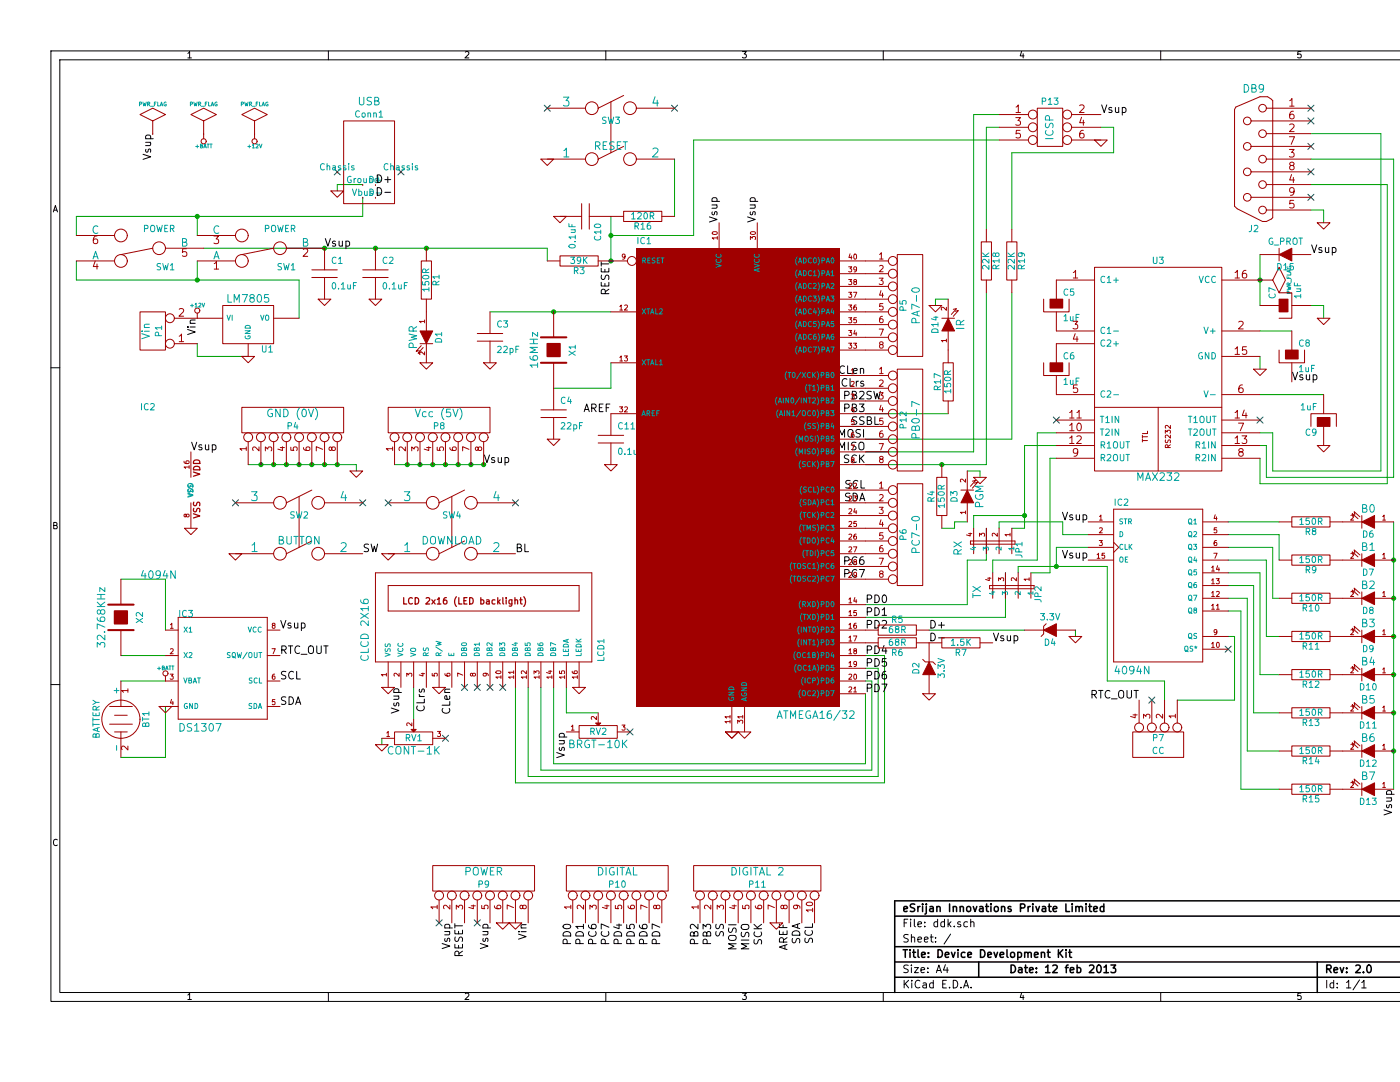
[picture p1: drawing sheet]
EESchema Schematic File Version 2  date Wednesday 13 February 2013 04:58:22 AM IST
LIBS:atmel
LIBS:jumper
LIBS:usb-b
LIBS:lcd_2x16_led_backlight
LIBS:con-usb
LIBS:40xx
LIBS:power
LIBS:device
LIBS:conn
LIBS:linear
LIBS:regul
LIBS:74xx
LIBS:cmos4000
LIBS:adc-dac
LIBS:memory
LIBS:xilinx
LIBS:special
LIBS:microcontrollers
LIBS:dsp
LIBS:microchip
LIBS:analog_switches
LIBS:motorola
LIBS:texas
LIBS:intel
LIBS:audio
LIBS:interface
LIBS:digital-audio
LIBS:philips
LIBS:display
LIBS:cypress
LIBS:siliconi
LIBS:contrib
LIBS:valves
LIBS:dallas
LIBS:ddk-cache
EELAYER 24  0
EELAYER END
$Descr A4 11700 8267
Sheet 1 1
Title "Device Development Kit"
Date "12 feb 2013"
Rev "2.0"
Comp "eSrijan Innovations Private Limited"
Comment1 ""
Comment2 ""
Comment3 ""
Comment4 ""
$EndDescr
$Comp
L PWR_FLAG #FLG01
U 1 1
P 2000 1050
F 0 "#FLG01" H 2000 1320 30  0001 C CNN
F 1 "PWR_FLAG" H 2000 1280 30  0000 C CNN
	1    2000 1050
	1    0    0    -1  
$EndComp
$Comp
L +12V #PWR02
U 1 1
P 2000 1050
F 0 "#PWR02" H 2000 1000 20  0001 C CNN
F 1 "+12V" H 2000 1150 30  0000 C CNN
	1    2000 1050
	-1   0    0    1   
$EndComp
$Comp
L +12V #PWR03
U 1 1
P 1550 2500
F 0 "#PWR03" H 1550 2450 20  0001 C CNN
F 1 "+12V" H 1550 2600 30  0000 C CNN
	1    1550 2500
	1    0    0    -1  
$EndComp
Connection ~ 2550 1950
Wire Wire Line
	1600 1950 4300 1950
Connection ~ 1550 1700
Wire Wire Line
	600  1700 2850 1700
Wire Wire Line
	600  1700 600  1850
Wire Wire Line
	9150 5500 9150 5350
Wire Wire Line
	9150 5350 8700 5350
Wire Wire Line
	8700 5350 8700 4450
Wire Wire Line
	8700 4450 8000 4450
Wire Wire Line
	9250 5500 9700 5500
Wire Wire Line
	9700 5500 9700 5000
Wire Wire Line
	9700 5000 9650 5000
Wire Wire Line
	1300 5350 950  5350
Wire Wire Line
	1950 2800 1550 2800
Wire Wire Line
	1550 2800 1550 2700
Wire Wire Line
	7850 1000 7750 1000
Wire Wire Line
	7750 1000 7750 1800
Wire Wire Line
	7950 1800 7950 1200
Wire Wire Line
	7950 1200 8750 1200
Wire Wire Line
	8750 1200 8750 1000
Wire Wire Line
	8750 1000 8650 1000
Wire Wire Line
	7650 3550 7650 900 
Wire Wire Line
	6800 3250 7450 3250
Wire Wire Line
	1300 4950 1300 4550
Wire Wire Line
	1300 4550 950  4550
Wire Wire Line
	4050 5400 4050 6150
Wire Wire Line
	4050 6150 6950 6150
Wire Wire Line
	4250 5400 4250 6050
Wire Wire Line
	4250 6050 6850 6050
Connection ~ 8300 4450
Wire Wire Line
	7950 4150 8050 4150
Wire Wire Line
	7750 4150 7750 4400
Wire Wire Line
	7750 4400 7600 4400
Wire Wire Line
	7600 4400 7600 4750
Connection ~ 8050 4050
Wire Wire Line
	8050 4150 8050 3500
Wire Wire Line
	8550 4300 8300 4300
Wire Wire Line
	8300 4300 8300 4450
Wire Wire Line
	8000 4450 8000 4500
Wire Wire Line
	7900 4500 7900 4850
Wire Wire Line
	6950 6150 6950 5150
Wire Wire Line
	7650 3550 6800 3550
Connection ~ 4800 1850
Wire Wire Line
	4800 1850 5450 1850
Connection ~ 4800 2050
Wire Wire Line
	3000 5800 3000 5850
Wire Wire Line
	4700 5600 4450 5600
Wire Wire Line
	7600 4750 6800 4750
Wire Wire Line
	9900 2600 10150 2600
Wire Wire Line
	7700 3750 7700 3700
Wire Wire Line
	7700 3700 7600 3700
Wire Wire Line
	2800 3700 2800 3650
Wire Wire Line
	8300 3400 8150 3400
Wire Wire Line
	8150 3400 8150 4400
Wire Wire Line
	7900 4850 6800 4850
Wire Wire Line
	8450 4950 8450 5000
Wire Wire Line
	8300 3600 8250 3600
Connection ~ 10950 5900
Connection ~ 10950 5600
Connection ~ 10950 5300
Connection ~ 10950 5000
Connection ~ 10950 4700
Connection ~ 10950 4400
Wire Wire Line
	10050 6200 9750 6200
Wire Wire Line
	9750 6200 9750 4800
Wire Wire Line
	9750 4800 9650 4800
Wire Wire Line
	10050 5600 9850 5600
Wire Wire Line
	9850 5600 9850 4600
Wire Wire Line
	9850 4600 9650 4600
Wire Wire Line
	10050 5000 9950 5000
Wire Wire Line
	9950 5000 9950 4400
Wire Wire Line
	9950 4400 9650 4400
Wire Wire Line
	10050 4400 10050 4200
Wire Wire Line
	10050 4200 9650 4200
Wire Wire Line
	4450 5600 4450 5400
Wire Wire Line
	6950 5150 6800 5150
Wire Wire Line
	6850 6050 6850 5350
Wire Wire Line
	6850 5350 6800 5350
Wire Wire Line
	3250 5400 3250 5650
Wire Wire Line
	2350 2500 2350 2200
Wire Wire Line
	9900 3500 9950 3500
Wire Wire Line
	9950 3500 9950 3750
Wire Wire Line
	9950 3750 10950 3750
Wire Wire Line
	10950 3750 10950 1250
Wire Wire Line
	10950 1250 10300 1250
Wire Wire Line
	10400 1750 10400 1650
Wire Wire Line
	10400 1650 10300 1650
Wire Wire Line
	9900 2800 9900 2900
Wire Wire Line
	4300 1950 4300 2050
Connection ~ 4350 2450
Wire Wire Line
	3850 2450 4800 2450
Wire Wire Line
	4800 2850 4800 3050
Wire Wire Line
	4800 3050 4350 3050
Wire Wire Line
	10300 2400 10400 2400
Wire Wire Line
	10400 2400 10400 2500
Wire Wire Line
	10300 1450 10900 1450
Wire Wire Line
	10900 1450 10900 3800
Wire Wire Line
	10900 3800 9900 3800
Wire Wire Line
	9900 3800 9900 3600
Wire Wire Line
	10300 1050 10850 1050
Wire Wire Line
	10850 1050 10850 3700
Wire Wire Line
	10850 3700 10000 3700
Wire Wire Line
	10000 3700 10000 3400
Wire Wire Line
	10000 3400 9900 3400
Wire Wire Line
	6800 3350 5800 3350
Wire Wire Line
	1550 2200 1550 2050
Wire Wire Line
	1550 1700 1550 1850
Connection ~ 2950 1950
Connection ~ 3350 1950
Wire Wire Line
	6800 5450 6800 6000
Wire Wire Line
	6800 5250 6900 5250
Wire Wire Line
	6900 5250 6900 6100
Wire Wire Line
	9650 4100 10050 4100
Wire Wire Line
	9650 4300 10000 4300
Wire Wire Line
	10000 4300 10000 4700
Wire Wire Line
	10000 4700 10050 4700
Wire Wire Line
	9650 4500 9900 4500
Wire Wire Line
	9900 4500 9900 5300
Wire Wire Line
	9900 5300 10050 5300
Wire Wire Line
	9650 4700 9800 4700
Wire Wire Line
	9800 4700 9800 5900
Wire Wire Line
	9800 5900 10050 5900
Wire Wire Line
	10950 4100 10950 6200
Wire Wire Line
	7300 4950 8050 4950
Wire Wire Line
	9900 3100 10400 3100
Wire Wire Line
	2850 1700 2850 1550
Wire Wire Line
	8050 3500 8300 3500
Wire Wire Line
	2800 3650 1950 3650
Connection ~ 2050 3650
Connection ~ 2150 3650
Connection ~ 2250 3650
Connection ~ 2350 3650
Connection ~ 2450 3650
Connection ~ 2550 3650
Connection ~ 2650 3650
Wire Wire Line
	5300 1250 5300 1700
Wire Wire Line
	9900 2000 9900 2400
Connection ~ 9900 2200
Wire Wire Line
	2850 1450 2650 1450
Wire Wire Line
	4800 2050 4800 1700
Connection ~ 3800 3650
Connection ~ 3700 3650
Connection ~ 3600 3650
Connection ~ 3500 3650
Connection ~ 3400 3650
Connection ~ 3300 3650
Connection ~ 3200 3650
Wire Wire Line
	3100 3650 3800 3650
Wire Wire Line
	7400 4150 7500 4150
Wire Wire Line
	7500 4150 7500 4100
Wire Wire Line
	7500 4100 7600 4100
Wire Wire Line
	6800 3650 7750 3650
Connection ~ 7400 3650
Wire Wire Line
	8150 4400 7800 4400
Wire Wire Line
	7800 4400 7800 4500
Wire Wire Line
	8250 3600 8250 4500
Wire Wire Line
	8250 4500 8100 4500
Wire Wire Line
	8050 4050 7650 4050
Wire Wire Line
	7650 4050 7650 4150
Wire Wire Line
	8550 4200 8350 4200
Wire Wire Line
	8350 4200 8350 4100
Wire Wire Line
	8350 4100 7850 4100
Wire Wire Line
	7850 4100 7850 4150
Wire Wire Line
	6800 6000 4350 6000
Wire Wire Line
	4350 6000 4350 5400
Wire Wire Line
	6900 6100 4150 6100
Wire Wire Line
	4150 6100 4150 5400
Wire Wire Line
	950  5150 1300 5150
Wire Wire Line
	7450 2350 7350 2350
Wire Wire Line
	7350 2350 7350 2400
Wire Wire Line
	7650 900  7850 900 
Wire Wire Line
	7950 2300 7950 3450
Wire Wire Line
	7950 3450 6800 3450
Wire Wire Line
	7750 3650 7750 2300
Wire Wire Line
	7850 1100 5450 1100
Wire Wire Line
	5450 1100 5450 1850
Wire Wire Line
	2650 1450 2650 1500
Wire Wire Line
	950  5950 1300 5950
Wire Wire Line
	1300 5950 1300 5550
Wire Wire Line
	600  2050 600  2200
Wire Wire Line
	600  2200 2350 2200
Connection ~ 1550 2200
$Comp
L DUAL_SWITCH_INV SW1
U 2 1
P 1100 1950
F 0 "SW1" H 900 2100 50  0000 C CNN
F 1 "POWER" H 950 1800 50  0000 C CNN
	2    1100 1950
	-1   0    0    1   
$EndComp
$Comp
L CONN_4 P7
U 1 1
P 9100 5850
F 0 "P7" V 9050 5850 50  0000 C CNN
F 1 "CC" V 9150 5850 50  0000 C CNN
	1    9100 5850
	0    1    1    0   
$EndComp
NoConn ~ 9050 5500
Text Label 8950 5500 2    60   ~ 0
RTC_OUT
Text Label 2200 5150 0    60   ~ 0
RTC_OUT
$Comp
L DUAL_SWITCH_INV SW1
U 1 1
P 2050 1950
F 0 "SW1" H 1850 2100 50  0000 C CNN
F 1 "POWER" H 1900 1800 50  0000 C CNN
	1    2050 1950
	-1   0    0    1   
$EndComp
$Comp
L BATTERY BT1
U 1 1
P 950 5650
F 0 "BT1" H 950 5850 50  0000 C CNN
F 1 "BATTERY" H 950 5460 50  0000 C CNN
	1    950  5650
	0    1    1    0   
$EndComp
Text Label 6200 7250 3    60   ~ 0
AREF
Text Label 4800 3250 2    60   ~ 0
AREF
$Comp
L +BATT #PWR04
U 1 1
P 1300 5350
F 0 "#PWR04" H 1300 5300 20  0001 C CNN
F 1 "+BATT" H 1300 5450 30  0000 C CNN
	1    1300 5350
	1    0    0    -1  
$EndComp
$Comp
L DS1307 IC3
U 1 1
P 1800 5250
F 0 "IC3" H 1400 5650 50  0000 L BNN
F 1 "DS1307" H 1400 4750 60  0000 L BNN
F 2 "dallas-SOIC-8" H 1800 5400 60  0001 C CNN
	1    1800 5250
	1    0    0    -1  
$EndComp
NoConn ~ 2650 1350
NoConn ~ 3150 1350
NoConn ~ 4950 5750
$Comp
L PWR_FLAG #FLG05
U 1 1
P 9900 2200
F 0 "#FLG05" H 9900 2470 30  0001 C CNN
F 1 "PWR_FLAG" H 9900 2430 30  0000 C CNN
	1    9900 2200
	0    1    1    0   
$EndComp
Text Label 6800 4950 0    60   ~ 0
PD2
Text Label 4800 7250 3    60   ~ 0
PC7
Text Label 4700 7250 3    60   ~ 0
PC6
Text Label 6800 4550 2    60   ~ 0
PC7
Text Label 6800 4450 2    60   ~ 0
PC6
Text Label 5600 7250 3    60   ~ 0
PB3
Text Label 5500 7250 3    60   ~ 0
PB2
Text Label 6800 3250 2    60   ~ 0
PB3
Text Label 6800 3150 2    60   ~ 0
PB2
Text Label 5700 7250 3    60   ~ 0
SS
Text Label 5800 7250 3    60   ~ 0
MOSI
Text Label 5900 7250 3    60   ~ 0
MISO
Text Label 6000 7250 3    60   ~ 0
SCK
$Comp
L GND #PWR06
U 1 1
P 6100 7250
F 0 "#PWR06" H 6100 7250 30  0001 C CNN
F 1 "GND" H 6100 7180 30  0001 C CNN
	1    6100 7250
	1    0    0    -1  
$EndComp
Text Label 6800 3350 0    60   ~ 0
BL
Text Label 6800 3350 2    60   ~ 0
SS
Text Label 6800 3650 2    60   ~ 0
SCK
Text Label 6800 3550 2    60   ~ 0
MISO
Text Label 6800 3450 2    60   ~ 0
MOSI
Text Label 8650 900  0    60   ~ 0
Vsup
$Comp
L CONN_3X2 P13
U 1 1
P 8250 1050
F 0 "P13" H 8250 1300 50  0000 C CNN
F 1 "ICSP" V 8250 1100 60  0000 C CNN
F 2 "header-3x2" H 8250 1050 60  0001 C CNN
	1    8250 1050
	1    0    0    -1  
$EndComp
Text Label 5200 7250 3    60   ~ 0
PD7
Text Label 5100 7250 3    60   ~ 0
PD6
Text Label 5000 7250 3    60   ~ 0
PD5
Text Label 4900 7250 3    60   ~ 0
PD4
Text Label 4600 7250 3    60   ~ 0
PD1
Text Label 4500 7250 3    60   ~ 0
PD0
Text Label 6800 5450 0    60   ~ 0
PD7
Text Label 6800 5350 0    60   ~ 0
PD6
Text Label 6800 5250 0    60   ~ 0
PD5
Text Label 6800 5150 0    60   ~ 0
PD4
Text Label 6800 4850 0    60   ~ 0
PD1
Text Label 6800 4750 0    60   ~ 0
PD0
$Comp
L CONN_8 P10
U 1 1
P 4850 6900
F 0 "P10" V 4800 6900 50  0000 C CNN
F 1 "DIGITAL" V 4900 6900 60  0000 C CNN
F 2 "header-8" H 4850 6900 60  0001 C CNN
	1    4850 6900
	0    -1   -1   0   
$EndComp
Text Label 6300 7250 3    60   ~ 0
SDA
Text Label 6400 7250 3    60   ~ 0
SCL
$Comp
L CONN_10 P11
U 1 1
P 5950 6900
F 0 "P11" V 5900 6900 50  0000 C CNN
F 1 "DIGITAL 2" V 6000 6900 60  0000 C CNN
F 2 "header-10" H 5950 6900 60  0001 C CNN
	1    5950 6900
	0    -1   -1   0   
$EndComp
NoConn ~ 3750 7250
NoConn ~ 3450 7250
Text Label 3650 7250 3    60   ~ 0
RESET
Text Label 4800 2050 3    60   ~ 0
RESET
Text Label 3550 7250 3    60   ~ 0
Vsup
Text Label 3850 7250 3    60   ~ 0
Vsup
Text Label 4150 7250 3    60   ~ 0
Vin
Text Label 1550 2500 3    60   ~ 0
Vin
$Comp
L GND #PWR07
U 1 1
P 3950 7250
F 0 "#PWR07" H 3950 7250 30  0001 C CNN
F 1 "GND" H 3950 7180 30  0001 C CNN
	1    3950 7250
	1    0    0    -1  
$EndComp
$Comp
L GND #PWR08
U 1 1
P 4050 7250
F 0 "#PWR08" H 4050 7250 30  0001 C CNN
F 1 "GND" H 4050 7180 30  0001 C CNN
	1    4050 7250
	1    0    0    -1  
$EndComp
$Comp
L CONN_8 P9
U 1 1
P 3800 6900
F 0 "P9" V 3750 6900 50  0000 C CNN
F 1 "POWER" V 3850 6900 60  0000 C CNN
F 2 "header-8" H 3800 6900 60  0001 C CNN
	1    3800 6900
	0    -1   -1   0   
$EndComp
$Comp
L GND #PWR09
U 1 1
P 7350 2400
F 0 "#PWR09" H 7350 2400 30  0001 C CNN
F 1 "GND" H 7350 2330 30  0001 C CNN
	1    7350 2400
	1    0    0    -1  
$EndComp
$Comp
L R R17
U 1 1
P 7450 3000
F 0 "R17" V 7530 3000 50  0000 C CNN
F 1 "150R" V 7450 3000 50  0000 C CNN
F 2 "R5" H 7450 3000 60  0001 C CNN
	1    7450 3000
	-1   0    0    1   
$EndComp
$Comp
L LED D14
U 1 1
P 7450 2550
F 0 "D14" H 7450 2650 50  0000 C CNN
F 1 "IR" H 7450 2450 60  0000 C CNN
F 2 "LEDV" H 7450 2550 60  0001 C CNN
	1    7450 2550
	0    -1   -1   0   
$EndComp
$Comp
L CRYSTAL X2
U 1 1
P 950 4850
F 0 "X2" H 950 5000 50  0000 C CNN
F 1 "32.768KHz" H 950 4700 60  0000 C CNN
F 2 "CrClk" H 950 4850 60  0001 C CNN
	1    950  4850
	0    1    1    0   
$EndComp
$Comp
L GND #PWR010
U 1 1
P 1300 5550
F 0 "#PWR010" H 1300 5550 30  0001 C CNN
F 1 "GND" H 1300 5480 30  0001 C CNN
	1    1300 5550
	1    0    0    -1  
$EndComp
Text Label 2200 4950 0    60   ~ 0
Vsup
Text Label 2200 5550 0    60   ~ 0
SDA
Text Label 2200 5350 0    60   ~ 0
SCL
Text Label 6800 3950 2    60   ~ 0
SDA
Text Label 6800 3850 2    60   ~ 0
SCL
NoConn ~ 4050 3950
Text Label 6800 3150 0    60   ~ 0
SW
Text Label 4050 4350 0    60   ~ 0
BL
Text Label 2850 4350 0    60   ~ 0
SW
NoConn ~ 2850 3950
$Comp
L GND #PWR011
U 1 1
P 3050 4350
F 0 "#PWR011" H 3050 4350 30  0001 C CNN
F 1 "GND" H 3050 4280 30  0001 C CNN
	1    3050 4350
	1    0    0    -1  
$EndComp
$Comp
L DPST SW4
U 1 1
P 3550 4150
F 0 "SW4" H 3550 4250 50  0000 C CNN
F 1 "DOWNLOAD" H 3550 4050 60  0000 C CNN
F 2 "sw_push_s" H 3550 4150 60  0001 C CNN
	1    3550 4150
	1    0    0    -1  
$EndComp
NoConn ~ 3050 3950
$Comp
L R R18
U 1 1
P 7750 2050
F 0 "R18" V 7830 2050 50  0000 C CNN
F 1 "22K" V 7750 2050 50  0000 C CNN
F 2 "R5" H 7750 2050 60  0001 C CNN
	1    7750 2050
	1    0    0    -1  
$EndComp
$Comp
L R R19
U 1 1
P 7950 2050
F 0 "R19" V 8030 2050 50  0000 C CNN
F 1 "22K" V 7950 2050 50  0000 C CNN
F 2 "R5" H 7950 2050 60  0001 C CNN
	1    7950 2050
	1    0    0    -1  
$EndComp
NoConn ~ 9650 5100
$Comp
L JP4E JP1
U 1 1
P 7850 4250
F 0 "JP1" V 7665 4250 50  0000 L BNN
F 1 "RX" V 8140 4250 60  0000 L BNN
F 2 "header-4" H 7850 4400 60  0001 C CNN
	1    7850 4250
	-1   0    0    1   
$EndComp
$Comp
L JP4E JP2
U 1 1
P 8000 4600
F 0 "JP2" V 7815 4600 50  0000 L BNN
F 1 "TX" V 8290 4600 60  0000 L BNN
F 2 "header-4" H 8000 4750 60  0001 C CNN
	1    8000 4600
	-1   0    0    1   
$EndComp
$Comp
L CONN_8 P12
U 1 1
P 7150 3300
F 0 "P12" V 7100 3300 50  0000 C CNN
F 1 "PB0-7" V 7200 3300 60  0000 C CNN
F 2 "header-8" H 7150 3300 60  0001 C CNN
	1    7150 3300
	1    0    0    -1  
$EndComp
Text Label 3800 3650 0    60   ~ 0
Vsup
$Comp
L CONN_8 P8
U 1 1
P 3450 3300
F 0 "P8" V 3400 3300 50  0000 C CNN
F 1 "Vcc (5V)" V 3500 3300 60  0000 C CNN
F 2 "header-8" H 3450 3300 60  0001 C CNN
	1    3450 3300
	0    -1   -1   0   
$EndComp
NoConn ~ 9900 3300
NoConn ~ 10300 1350
NoConn ~ 10300 1150
NoConn ~ 8300 3300
Text Label 10300 2000 0    60   ~ 0
Vsup
$Comp
L DIODE D15
U 1 1
P 10100 2000
F 0 "D15" H 10100 2100 50  0000 C CNN
F 1 "G_PROT" H 10100 1900 50  0000 C CNN
F 2 "D5" H 10100 2000 60  0001 C CNN
	1    10100 2000
	-1   0    0    1   
$EndComp
NoConn ~ 1850 3950
NoConn ~ 5300 850 
NoConn ~ 4300 850 
NoConn ~ 3500 5800
$Comp
L GND #PWR012
U 1 1
P 1500 4150
F 0 "#PWR012" H 1500 4150 30  0001 C CNN
F 1 "GND" H 1500 4080 30  0001 C CNN
	1    1500 4150
	1    0    0    -1  
$EndComp
Text Label 1500 3550 0    60   ~ 0
Vsup
$Comp
L 4094N IC2
U 2 1
P 1500 3850
F 0 "IC2" H 1100 4475 50  0000 L BNN
F 1 "4094N" H 1100 3150 60  0000 L BNN
F 2 "40xx-DIL16" H 1500 4000 60  0001 C CNN
	2    1500 3850
	1    0    0    -1  
$EndComp
$Comp
L GND #PWR013
U 1 1
P 4800 3650
F 0 "#PWR013" H 4800 3650 30  0001 C CNN
F 1 "GND" H 4800 3580 30  0001 C CNN
	1    4800 3650
	1    0    0    -1  
$EndComp
$Comp
L C C11
U 1 1
P 4800 3450
F 0 "C11" H 4850 3550 50  0000 L CNN
F 1 "0.1uF" H 4850 3350 50  0000 L CNN
F 2 "C1" H 4800 3450 60  0001 C CNN
	1    4800 3450
	1    0    0    -1  
$EndComp
$Comp
L GND #PWR014
U 1 1
P 4300 1250
F 0 "#PWR014" H 4300 1250 30  0001 C CNN
F 1 "GND" H 4300 1180 30  0001 C CNN
	1    4300 1250
	1    0    0    -1  
$EndComp
$Comp
L DPST SW3
U 1 1
P 4800 1050
F 0 "SW3" H 4800 1150 50  0000 C CNN
F 1 "RESET" H 4800 950 60  0000 C CNN
F 2 "sw_push_s" H 4800 1050 60  0001 C CNN
	1    4800 1050
	1    0    0    -1  
$EndComp
$Comp
L R R16
U 1 1
P 5050 1700
F 0 "R16" V 5130 1700 50  0000 C CNN
F 1 "120R" V 5050 1700 50  0000 C CNN
F 2 "R5" H 5050 1700 60  0001 C CNN
	1    5050 1700
	0    1    1    0   
$EndComp
$Comp
L GND #PWR015
U 1 1
P 4400 1700
F 0 "#PWR015" H 4400 1700 30  0001 C CNN
F 1 "GND" H 4400 1630 30  0001 C CNN
	1    4400 1700
	1    0    0    -1  
$EndComp
$Comp
L C C10
U 1 1
P 4600 1700
F 0 "C10" H 4650 1800 50  0000 L CNN
F 1 "0.1uF" H 4650 1600 50  0000 L CNN
F 2 "C1" H 4600 1700 60  0001 C CNN
	1    4600 1700
	0    1    1    0   
$EndComp
NoConn ~ 3650 5400
NoConn ~ 3750 5400
NoConn ~ 3850 5400
NoConn ~ 3950 5400
$Comp
L LCD_2X16_SIL LCD1
U 1 1
P 3050 4900
F 0 "LCD1" H 2750 3200 50  0000 L BNN
F 1 "CLCD 2X16" H 2750 5050 60  0000 L BNN
F 2 "lcd_2x16_led_backlight-HY-1602F" H 3050 5050 60  0001 C CNN
	1    3050 4900
	0    -1   -1   0   
$EndComp
$Comp
L CAPAPOL C9
U 1 1
P 10400 3300
F 0 "C9" H 10450 3400 50  0000 L CNN
F 1 "1uF" H 10450 3200 50  0000 L CNN
F 2 "C1/16" H 10400 3300 60  0001 C CNN
	1    10400 3300
	-1   0    0    1   
$EndComp
$Comp
L CAPAPOL C8
U 1 1
P 10150 2800
F 0 "C8" H 10200 2900 50  0000 L CNN
F 1 "1uF" H 10200 2700 50  0000 L CNN
F 2 "C1/16" H 10150 2800 60  0001 C CNN
	1    10150 2800
	1    0    0    -1  
$EndComp
$Comp
L CAPAPOL C7
U 1 1
P 10100 2400
F 0 "C7" H 10150 2500 50  0000 L CNN
F 1 "1uF" H 10150 2300 50  0000 L CNN
F 2 "C1/16" H 10100 2400 60  0001 C CNN
	1    10100 2400
	0    -1   -1   0   
$EndComp
$Comp
L CAPAPOL C6
U 1 1
P 8300 2900
F 0 "C6" H 8350 3000 50  0000 L CNN
F 1 "1uF" H 8350 2800 50  0000 L CNN
F 2 "C1/16" H 8300 2900 60  0001 C CNN
	1    8300 2900
	1    0    0    -1  
$EndComp
$Comp
L CAPAPOL C5
U 1 1
P 8300 2400
F 0 "C5" H 8350 2500 50  0000 L CNN
F 1 "1uF" H 8350 2300 50  0000 L CNN
F 2 "C1/16" H 8300 2400 60  0001 C CNN
	1    8300 2400
	1    0    0    -1  
$EndComp
$Comp
L CONN~USB Conn1
U 1 1
P 2900 1250
F 0 "Conn1" H 2900 1600 50  0000 C CNN
F 1 "USB" H 2900 1700 60  0000 C CNN
F 2 "CONN_USB-B" H 2900 1250 60  0001 C CNN
	1    2900 1250
	1    0    0    -1  
$EndComp
Text Label 10150 3000 0    60   ~ 0
Vsup
$Comp
L CONN_2 P1
U 1 1
P 1200 2600
F 0 "P1" V 1150 2600 50  0000 C CNN
F 1 "Vin" V 1250 2600 60  0000 C CNN
F 2 "header-2" H 1200 2600 60  0001 C CNN
	1    1200 2600
	-1   0    0    1   
$EndComp
$Comp
L GND #PWR016
U 1 1
P 7700 3750
F 0 "#PWR016" H 7700 3750 30  0001 C CNN
F 1 "GND" H 7700 3680 30  0001 C CNN
	1    7700 3750
	1    0    0    -1  
$EndComp
$Comp
L GND #PWR017
U 1 1
P 2800 3700
F 0 "#PWR017" H 2800 3700 30  0001 C CNN
F 1 "GND" H 2800 3630 30  0001 C CNN
	1    2800 3700
	1    0    0    -1  
$EndComp
$Comp
L CONN_8 P4
U 1 1
P 2300 3300
F 0 "P4" V 2250 3300 50  0000 C CNN
F 1 "GND (0V)" V 2350 3300 60  0000 C CNN
F 2 "header-8" H 2300 3300 60  0001 C CNN
	1    2300 3300
	0    -1   -1   0   
$EndComp
Text Label 7300 5050 0    60   ~ 0
D-
Text Label 7300 4950 0    60   ~ 0
D+
Text Label 8550 4400 2    60   ~ 0
Vsup
Text Label 8550 4100 2    60   ~ 0
Vsup
Text Label 10950 6200 3    60   ~ 0
Vsup
$Comp
L LED D12
U 1 1
P 10750 5900
F 0 "D12" H 10750 6000 50  0000 C CNN
F 1 "B6" H 10750 5800 60  0000 C CNN
F 2 "LEDV" H 10750 5900 60  0001 C CNN
	1    10750 5900
	-1   0    0    1   
$EndComp
$Comp
L R R14
U 1 1
P 10300 5900
F 0 "R14" V 10380 5900 50  0000 C CNN
F 1 "150R" V 10300 5900 50  0000 C CNN
F 2 "R5" H 10300 5900 60  0001 C CNN
	1    10300 5900
	0    1    1    0   
$EndComp
$Comp
L LED D13
U 1 1
P 10750 6200
F 0 "D13" H 10750 6300 50  0000 C CNN
F 1 "B7" H 10750 6100 60  0000 C CNN
F 2 "LEDV" H 10750 6200 60  0001 C CNN
	1    10750 6200
	-1   0    0    1   
$EndComp
$Comp
L R R15
U 1 1
P 10300 6200
F 0 "R15" V 10380 6200 50  0000 C CNN
F 1 "150R" V 10300 6200 50  0000 C CNN
F 2 "R5" H 10300 6200 60  0001 C CNN
	1    10300 6200
	0    1    1    0   
$EndComp
$Comp
L LED D11
U 1 1
P 10750 5600
F 0 "D11" H 10750 5700 50  0000 C CNN
F 1 "B5" H 10750 5500 60  0000 C CNN
F 2 "LEDV" H 10750 5600 60  0001 C CNN
	1    10750 5600
	-1   0    0    1   
$EndComp
$Comp
L R R13
U 1 1
P 10300 5600
F 0 "R13" V 10380 5600 50  0000 C CNN
F 1 "150R" V 10300 5600 50  0000 C CNN
F 2 "R5" H 10300 5600 60  0001 C CNN
	1    10300 5600
	0    1    1    0   
$EndComp
$Comp
L LED D10
U 1 1
P 10750 5300
F 0 "D10" H 10750 5400 50  0000 C CNN
F 1 "B4" H 10750 5200 60  0000 C CNN
F 2 "LEDV" H 10750 5300 60  0001 C CNN
	1    10750 5300
	-1   0    0    1   
$EndComp
$Comp
L R R12
U 1 1
P 10300 5300
F 0 "R12" V 10380 5300 50  0000 C CNN
F 1 "150R" V 10300 5300 50  0000 C CNN
F 2 "R5" H 10300 5300 60  0001 C CNN
	1    10300 5300
	0    1    1    0   
$EndComp
$Comp
L LED D9
U 1 1
P 10750 5000
F 0 "D9" H 10750 5100 50  0000 C CNN
F 1 "B3" H 10750 4900 60  0000 C CNN
F 2 "LEDV" H 10750 5000 60  0001 C CNN
	1    10750 5000
	-1   0    0    1   
$EndComp
$Comp
L R R11
U 1 1
P 10300 5000
F 0 "R11" V 10380 5000 50  0000 C CNN
F 1 "150R" V 10300 5000 50  0000 C CNN
F 2 "R5" H 10300 5000 60  0001 C CNN
	1    10300 5000
	0    1    1    0   
$EndComp
$Comp
L LED D8
U 1 1
P 10750 4700
F 0 "D8" H 10750 4800 50  0000 C CNN
F 1 "B2" H 10750 4600 60  0000 C CNN
F 2 "LEDV" H 10750 4700 60  0001 C CNN
	1    10750 4700
	-1   0    0    1   
$EndComp
$Comp
L R R10
U 1 1
P 10300 4700
F 0 "R10" V 10380 4700 50  0000 C CNN
F 1 "150R" V 10300 4700 50  0000 C CNN
F 2 "R5" H 10300 4700 60  0001 C CNN
	1    10300 4700
	0    1    1    0   
$EndComp
$Comp
L LED D7
U 1 1
P 10750 4400
F 0 "D7" H 10750 4500 50  0000 C CNN
F 1 "B1" H 10750 4300 60  0000 C CNN
F 2 "LEDV" H 10750 4400 60  0001 C CNN
	1    10750 4400
	-1   0    0    1   
$EndComp
$Comp
L R R9
U 1 1
P 10300 4400
F 0 "R9" V 10380 4400 50  0000 C CNN
F 1 "150R" V 10300 4400 50  0000 C CNN
F 2 "R5" H 10300 4400 60  0001 C CNN
	1    10300 4400
	0    1    1    0   
$EndComp
$Comp
L LED D6
U 1 1
P 10750 4100
F 0 "D6" H 10750 4200 50  0000 C CNN
F 1 "B0" H 10750 4000 60  0000 C CNN
F 2 "LEDV" H 10750 4100 60  0001 C CNN
	1    10750 4100
	-1   0    0    1   
$EndComp
$Comp
L R R8
U 1 1
P 10300 4100
F 0 "R8" V 10380 4100 50  0000 C CNN
F 1 "150R" V 10300 4100 50  0000 C CNN
F 2 "R5" H 10300 4100 60  0001 C CNN
	1    10300 4100
	0    1    1    0   
$EndComp
$Comp
L 4094N IC2
U 1 1
P 9150 4600
F 0 "IC2" H 8750 5225 50  0000 L BNN
F 1 "4094N" H 8750 3900 60  0000 L BNN
F 2 "40xx-DIL16" H 9150 4600 60  0001 C CNN
	1    9150 4600
	1    0    0    -1  
$EndComp
Text Label 4450 5750 3    60   ~ 0
Vsup
$Comp
L POT RV2
U 1 1
P 4700 5750
F 0 "RV2" H 4700 5750 50  0000 C CNN
F 1 "BRGT-10K" H 4700 5650 60  0000 C CNN
F 2 "pot_sq" H 4700 5750 60  0001 C CNN
	1    4700 5750
	1    0    0    -1  
$EndComp
$Comp
L GND #PWR018
U 1 1
P 4550 5400
F 0 "#PWR018" H 4550 5400 30  0001 C CNN
F 1 "GND" H 4550 5330 30  0001 C CNN
	1    4550 5400
	1    0    0    -1  
$EndComp
Text Label 6800 3050 2    60   ~ 0
CLrs
Text Label 6800 2950 2    60   ~ 0
CLen
Text Label 3350 5400 3    60   ~ 0
CLrs
Text Label 3550 5400 3    60   ~ 0
CLen
$Comp
L GND #PWR019
U 1 1
P 3450 5400
F 0 "#PWR019" H 3450 5400 30  0001 C CNN
F 1 "GND" H 3450 5330 30  0001 C CNN
	1    3450 5400
	1    0    0    -1  
$EndComp
$Comp
L GND #PWR020
U 1 1
P 3000 5850
F 0 "#PWR020" H 3000 5850 30  0001 C CNN
F 1 "GND" H 3000 5780 30  0001 C CNN
	1    3000 5850
	1    0    0    -1  
$EndComp
$Comp
L POT RV1
U 1 1
P 3250 5800
F 0 "RV1" H 3250 5800 50  0000 C CNN
F 1 "CONT-1K" H 3250 5700 60  0000 C CNN
F 2 "pot_sq" H 3250 5800 60  0001 C CNN
	1    3250 5800
	1    0    0    -1  
$EndComp
$Comp
L GND #PWR021
U 1 1
P 3050 5400
F 0 "#PWR021" H 3050 5400 30  0001 C CNN
F 1 "GND" H 3050 5330 30  0001 C CNN
	1    3050 5400
	1    0    0    -1  
$EndComp
Text Label 3150 5400 3    60   ~ 0
Vsup
$Comp
L DPST SW2
U 1 1
P 2350 4150
F 0 "SW2" H 2350 4250 50  0000 C CNN
F 1 "BUTTON" H 2350 4050 60  0000 C CNN
F 2 "sw_push_s" H 2350 4150 60  0001 C CNN
	1    2350 4150
	1    0    0    -1  
$EndComp
$Comp
L GND #PWR022
U 1 1
P 1850 4350
F 0 "#PWR022" H 1850 4350 30  0001 C CNN
F 1 "GND" H 1850 4280 30  0001 C CNN
	1    1850 4350
	1    0    0    -1  
$EndComp
NoConn ~ 10300 1550
NoConn ~ 10300 950 
NoConn ~ 10300 850 
$Comp
L GND #PWR023
U 1 1
P 10400 3500
F 0 "#PWR023" H 10400 3500 30  0001 C CNN
F 1 "GND" H 10400 3430 30  0001 C CNN
	1    10400 3500
	1    0    0    -1  
$EndComp
$Comp
L GND #PWR024
U 1 1
P 10400 2500
F 0 "#PWR024" H 10400 2500 30  0001 C CNN
F 1 "GND" H 10400 2430 30  0001 C CNN
	1    10400 2500
	1    0    0    -1  
$EndComp
$Comp
L GND #PWR025
U 1 1
P 9900 2900
F 0 "#PWR025" H 9900 2900 30  0001 C CNN
F 1 "GND" H 9900 2830 30  0001 C CNN
	1    9900 2900
	1    0    0    -1  
$EndComp
$Comp
L GND #PWR026
U 1 1
P 10400 1750
F 0 "#PWR026" H 10400 1750 30  0001 C CNN
F 1 "GND" H 10400 1680 30  0001 C CNN
	1    10400 1750
	1    0    0    -1  
$EndComp
$Comp
L DB9 J2
U 1 1
P 9850 1250
F 0 "J2" H 9850 1800 50  0000 C CNN
F 1 "DB9" H 9850 700 60  0000 C CNN
F 2 "DB9FC" H 9850 1250 60  0001 C CNN
	1    9850 1250
	-1   0    0    1   
$EndComp
$Comp
L MAX232 U3
U 1 1
P 9100 2900
F 0 "U3" H 9100 3750 50  0000 C CNN
F 1 "MAX232" H 9100 2050 60  0000 C CNN
F 2 "max232ti-DIL16" H 9100 2900 60  0001 C CNN
	1    9100 2900
	1    0    0    -1  
$EndComp
$Comp
L CONN_8 P6
U 1 1
P 7150 4200
F 0 "P6" V 7100 4200 50  0000 C CNN
F 1 "PC7-0" V 7200 4200 60  0000 C CNN
F 2 "header-8" H 7150 4200 60  0001 C CNN
	1    7150 4200
	1    0    0    -1  
$EndComp
$Comp
L CONN_8 P5
U 1 1
P 7150 2400
F 0 "P5" V 7100 2400 50  0000 C CNN
F 1 "PA7-0" V 7200 2400 60  0000 C CNN
F 2 "header-8" H 7150 2400 60  0001 C CNN
	1    7150 2400
	1    0    0    -1  
$EndComp
Text Label 1200 1050 3    60   ~ 0
Vsup
$Comp
L PWR_FLAG #FLG027
U 1 1
P 1200 1050
F 0 "#FLG027" H 1200 1320 30  0001 C CNN
F 1 "PWR_FLAG" H 1200 1280 30  0000 C CNN
	1    1200 1050
	1    0    0    -1  
$EndComp
$Comp
L +BATT #PWR028
U 1 1
P 1600 1050
F 0 "#PWR028" H 1600 1000 20  0001 C CNN
F 1 "+BATT" H 1600 1150 30  0000 C CNN
	1    1600 1050
	-1   0    0    1   
$EndComp
Text Label 2950 1550 0    60   ~ 0
D-
Text Label 2950 1450 0    60   ~ 0
D+
Text Label 7800 5050 0    60   ~ 0
Vsup
Text Label 5950 1750 1    60   ~ 0
Vsup
Text Label 5650 1750 1    60   ~ 0
Vsup
$Comp
L ATMEGA32-P IC1
U 1 1
P 5800 3750
F 0 "IC1" H 5000 5580 50  0000 L BNN
F 1 "ATMEGA16/32" H 6100 1850 60  0000 L BNN
F 2 "atmel-DIL40" H 5100 1900 60  0001 C CNN
	1    5800 3750
	1    0    0    -1  
$EndComp
Text Label 2550 1950 0    60   ~ 0
Vsup
$Comp
L GND #PWR029
U 1 1
P 7300 5450
F 0 "#PWR029" H 7300 5450 30  0001 C CNN
F 1 "GND" H 7300 5380 30  0001 C CNN
	1    7300 5450
	1    0    0    -1  
$EndComp
$Comp
L GND #PWR030
U 1 1
P 8450 5000
F 0 "#PWR030" H 8450 5000 30  0001 C CNN
F 1 "GND" H 8450 4930 30  0001 C CNN
	1    8450 5000
	1    0    0    -1  
$EndComp
$Comp
L R R7
U 1 1
P 7550 5050
F 0 "R7" V 7630 5050 50  0000 C CNN
F 1 "1.5K" V 7550 5050 50  0000 C CNN
F 2 "R5" H 7550 5050 60  0001 C CNN
	1    7550 5050
	0    1    1    0   
$EndComp
$Comp
L ZENER D2
U 1 1
P 7300 5250
F 0 "D2" H 7300 5350 50  0000 C CNN
F 1 "3.3V" H 7300 5150 50  0000 C CNN
F 2 "D5" H 7300 5250 60  0001 C CNN
	1    7300 5250
	0    -1   -1   0   
$EndComp
$Comp
L ZENER D4
U 1 1
P 8250 4950
F 0 "D4" H 8250 5050 50  0000 C CNN
F 1 "3.3V" H 8250 4850 50  0000 C CNN
F 2 "D5" H 8250 4950 60  0001 C CNN
	1    8250 4950
	-1   0    0    1   
$EndComp
$Comp
L R R6
U 1 1
P 7050 5050
F 0 "R6" V 7130 5050 50  0000 C CNN
F 1 "68R" V 7050 5050 50  0000 C CNN
F 2 "R5" H 7050 5050 60  0001 C CNN
	1    7050 5050
	0    1    1    0   
$EndComp
$Comp
L R R5
U 1 1
P 7050 4950
F 0 "R5" V 7130 4950 50  0000 C CNN
F 1 "68R" V 7050 4950 50  0000 C CNN
F 2 "R5" H 7050 4950 60  0001 C CNN
	1    7050 4950
	0    -1   -1   0   
$EndComp
$Comp
L GND #PWR031
U 1 1
P 1950 2800
F 0 "#PWR031" H 1950 2800 30  0001 C CNN
F 1 "GND" H 1950 2730 30  0001 C CNN
	1    1950 2800
	1    0    0    -1  
$EndComp
$Comp
L LM7805 U1
U 1 1
P 1950 2550
F 0 "U1" H 2100 2354 50  0000 C CNN
F 1 "LM7805" H 1950 2750 60  0000 C CNN
F 2 "LM78XX" H 1950 2550 60  0001 C CNN
	1    1950 2550
	1    0    0    -1  
$EndComp
$Comp
L GND #PWR032
U 1 1
P 2650 1500
F 0 "#PWR032" H 2650 1500 30  0001 C CNN
F 1 "GND" H 2650 1430 30  0001 C CNN
	1    2650 1500
	1    0    0    -1  
$EndComp
$Comp
L CRYSTAL X1
U 1 1
P 4350 2750
F 0 "X1" H 4350 2900 50  0000 C CNN
F 1 "16MHz" H 4350 2600 60  0000 C CNN
F 2 "Cr2" H 4350 2750 60  0001 C CNN
	1    4350 2750
	0    1    1    0   
$EndComp
$Comp
L GND #PWR033
U 1 1
P 3350 2850
F 0 "#PWR033" H 3350 2850 30  0001 C CNN
F 1 "GND" H 3350 2780 30  0001 C CNN
	1    3350 2850
	1    0    0    -1  
$EndComp
$Comp
L LED D1
U 1 1
P 3350 2650
F 0 "D1" H 3350 2750 50  0000 C CNN
F 1 "PWR" H 3350 2550 60  0000 C CNN
F 2 "LED3" H 3350 2650 60  0001 C CNN
	1    3350 2650
	0    1    1    0   
$EndComp
$Comp
L R R1
U 1 1
P 3350 2200
F 0 "R1" V 3430 2200 50  0000 C CNN
F 1 "150R" V 3350 2200 50  0000 C CNN
F 2 "R5" H 3350 2200 60  0001 C CNN
	1    3350 2200
	1    0    0    -1  
$EndComp
$Comp
L LED D3
U 1 1
P 7600 3900
F 0 "D3" H 7600 4000 50  0000 C CNN
F 1 "PGM" H 7600 3800 60  0000 C CNN
F 2 "LEDV" H 7600 3900 60  0001 C CNN
	1    7600 3900
	0    -1   -1   0   
$EndComp
$Comp
L R R4
U 1 1
P 7400 3900
F 0 "R4" V 7480 3900 50  0000 C CNN
F 1 "150R" V 7400 3900 50  0000 C CNN
F 2 "R5" H 7400 3900 60  0001 C CNN
	1    7400 3900
	-1   0    0    1   
$EndComp
$Comp
L PWR_FLAG #FLG034
U 1 1
P 1600 1050
F 0 "#FLG034" H 1600 1320 30  0001 C CNN
F 1 "PWR_FLAG" H 1600 1280 30  0000 C CNN
	1    1600 1050
	1    0    0    -1  
$EndComp
$Comp
L R R3
U 1 1
P 4550 2050
F 0 "R3" V 4630 2050 50  0000 C CNN
F 1 "39K" V 4550 2050 50  0000 C CNN
F 2 "R5" H 4550 2050 60  0001 C CNN
	1    4550 2050
	0    1    1    0   
$EndComp
$Comp
L GND #PWR035
U 1 1
P 8650 1100
F 0 "#PWR035" H 8650 1100 30  0001 C CNN
F 1 "GND" H 8650 1030 30  0001 C CNN
	1    8650 1100
	1    0    0    -1  
$EndComp
$Comp
L GND #PWR036
U 1 1
P 2950 2350
F 0 "#PWR036" H 2950 2350 30  0001 C CNN
F 1 "GND" H 2950 2280 30  0001 C CNN
	1    2950 2350
	1    0    0    -1  
$EndComp
$Comp
L GND #PWR037
U 1 1
P 2550 2350
F 0 "#PWR037" H 2550 2350 30  0001 C CNN
F 1 "GND" H 2550 2280 30  0001 C CNN
	1    2550 2350
	1    0    0    -1  
$EndComp
$Comp
L C C2
U 1 1
P 2950 2150
F 0 "C2" H 3000 2250 50  0000 L CNN
F 1 "0.1uF" H 3000 2050 50  0000 L CNN
F 2 "C1" H 2950 2150 60  0001 C CNN
	1    2950 2150
	1    0    0    -1  
$EndComp
$Comp
L C C1
U 1 1
P 2550 2150
F 0 "C1" H 2600 2250 50  0000 L CNN
F 1 "0.1uF" H 2600 2050 50  0000 L CNN
F 2 "C1" H 2550 2150 60  0001 C CNN
	1    2550 2150
	1    0    0    -1  
$EndComp
$Comp
L GND #PWR038
U 1 1
P 3850 2850
F 0 "#PWR038" H 3850 2850 30  0001 C CNN
F 1 "GND" H 3850 2780 30  0001 C CNN
	1    3850 2850
	1    0    0    -1  
$EndComp
$Comp
L GND #PWR039
U 1 1
P 4350 3450
F 0 "#PWR039" H 4350 3450 30  0001 C CNN
F 1 "GND" H 4350 3380 30  0001 C CNN
	1    4350 3450
	1    0    0    -1  
$EndComp
$Comp
L GND #PWR040
U 1 1
P 5850 5750
F 0 "#PWR040" H 5850 5750 30  0001 C CNN
F 1 "GND" H 5850 5680 30  0001 C CNN
	1    5850 5750
	1    0    0    -1  
$EndComp
$Comp
L GND #PWR041
U 1 1
P 5750 5750
F 0 "#PWR041" H 5750 5750 30  0001 C CNN
F 1 "GND" H 5750 5680 30  0001 C CNN
	1    5750 5750
	1    0    0    -1  
$EndComp
$Comp
L GND #PWR042
U 1 1
P 5750 5750
F 0 "#PWR042" H 5750 5750 30  0001 C CNN
F 1 "GND" H 5750 5680 30  0001 C CNN
	1    5750 5750
	1    0    0    -1  
$EndComp
$Comp
L C C4
U 1 1
P 4350 3250
F 0 "C4" H 4400 3350 50  0000 L CNN
F 1 "22pF" H 4400 3150 50  0000 L CNN
F 2 "C1" H 4350 3250 60  0001 C CNN
	1    4350 3250
	1    0    0    -1  
$EndComp
$Comp
L C C3
U 1 1
P 3850 2650
F 0 "C3" H 3900 2750 50  0000 L CNN
F 1 "22pF" H 3900 2550 50  0000 L CNN
F 2 "C1" H 3850 2650 60  0001 C CNN
	1    3850 2650
	1    0    0    -1  
$EndComp
$EndSCHEMATC
